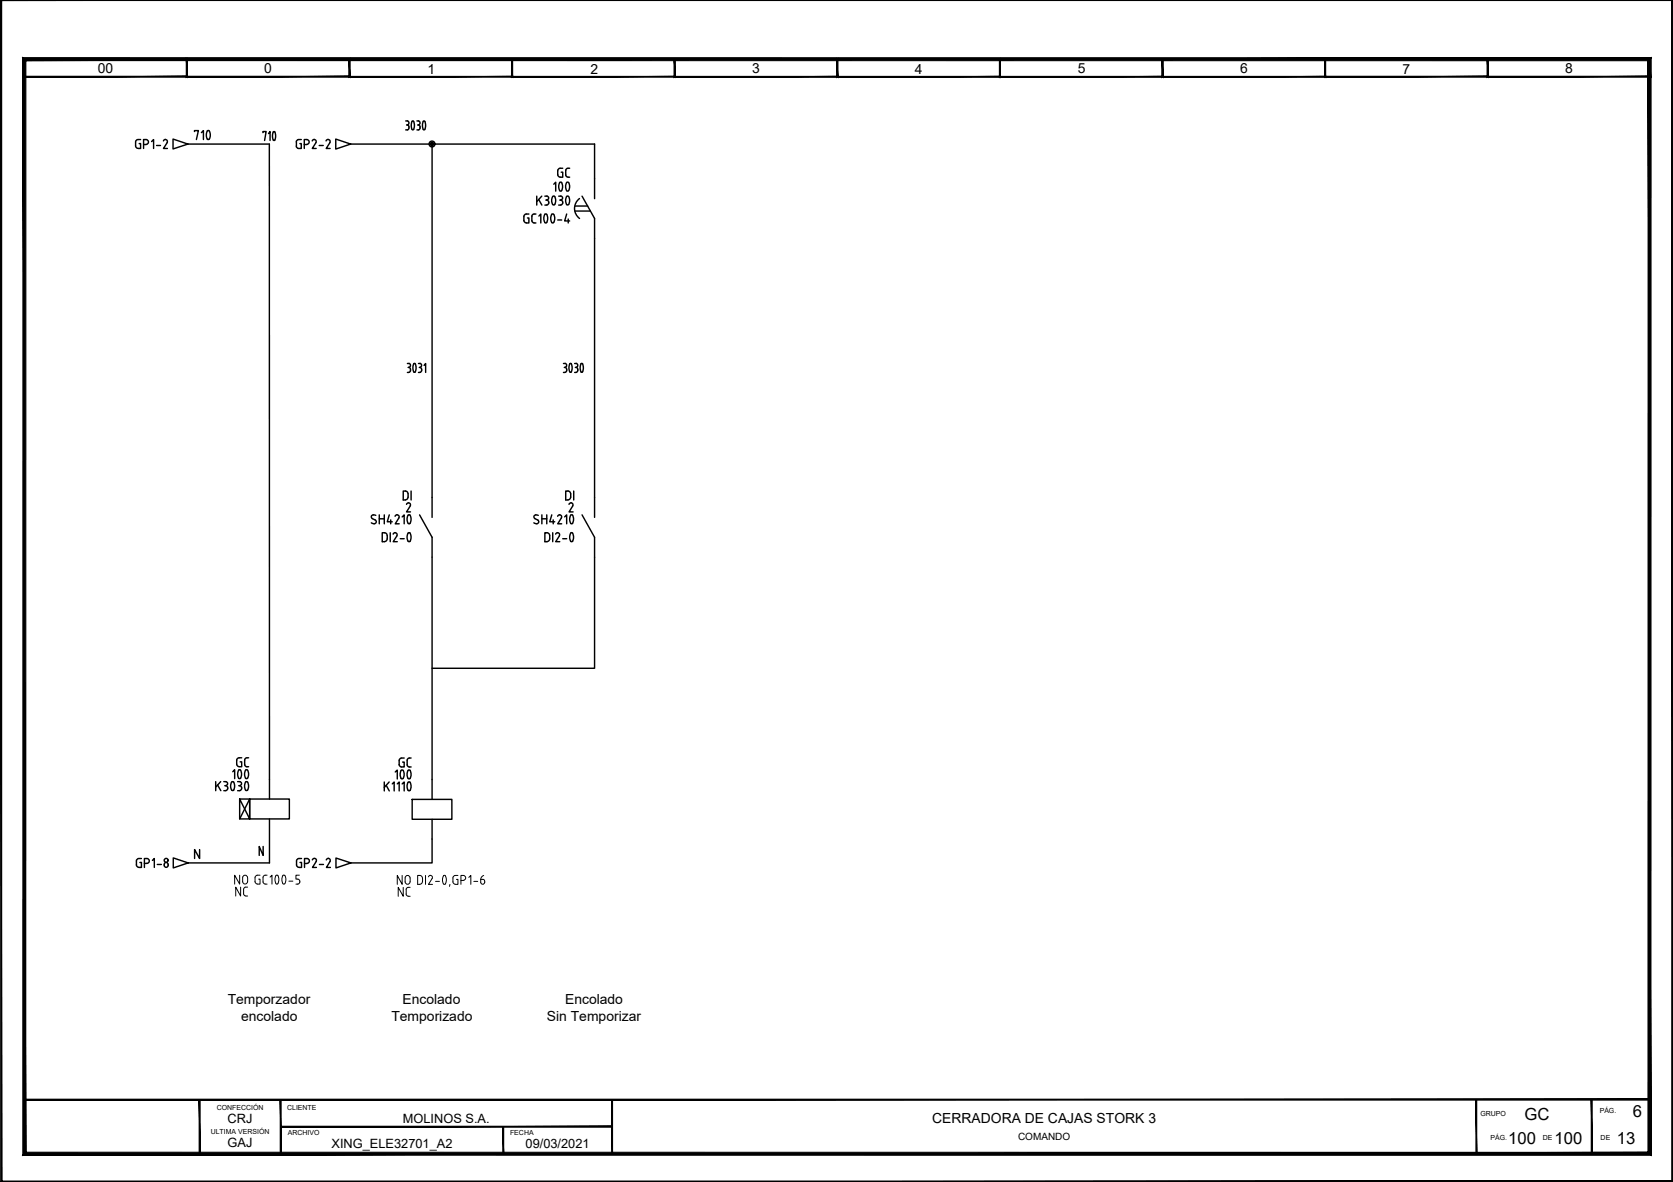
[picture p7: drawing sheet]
<svg xmlns="http://www.w3.org/2000/svg" width="297mm" height="210mm" viewBox="0 0 297 210" stroke-linecap="round" stroke-linejoin="round" font-family="sans-serif">
<g fill="#000" stroke="#000" stroke-width=".18">
<path d="M.2 -.1v.2l296.8-.2zM.2 .1l296.8-.2-.2 .2zM296.8 .1l.2 209.8v-210zM296.8 .1l.2 209.8-.2-.2zM.1 209.9h296.9l-.2-.2zM.1 209.9l.2-.2h296.5zM.1 0v209.9l.2-.2zM.1 0h.2v209.7z"/>
<path d="M4.2 13.7h29.1l-.2-.2zM4.4 13.5h28.7l-28.9 .2zM4.2 10.4v3.3l.2-.2zM4.2 10.4l.2 .2v2.9zM4.2 10.4l.2 .2 28.9-.2zM4.4 10.6l28.9-.2-.2 .2zM33.3 10.4l-.2 .2 .2 3.1zM33.1 10.6l.2 3.1-.2-.2z"/>
<path d="M33.1 13.7h29l-.1-.2zM33.2 13.5h28.8l-28.9 .2zM33.1 10.4v3.3l.1-.2zM33.1 10.4l.1 .2v2.9zM33.1 10.4l.1 .2 28.9-.2zM33.2 10.6l28.9-.2-.1 .2zM62.1 10.4l-.1 .2 .1 3.1zM62 10.6l.1 3.1-.1-.2z"/>
<path d="M62 13.7h29l-.1-.1zM62 13.7l.1-.1h28.8zM62 10.4v3.3l.1-.1zM62 10.4l.1 .2v3zM62 10.4l.1 .2 28.9-.2zM62.1 10.6l28.9-.2-.1 .2zM90.9 10.6l.1 3.1v-3.3zM90.9 10.6l.1 3.1-.1-.1z"/>
<path d="M90.8 13.7h29.1l-.2-.1zM90.8 13.7l.2-.1h28.7zM90.8 10.4v3.3l.2-.1zM90.8 10.4l.2 .2v3zM90.8 10.4l.2 .2 28.9-.2zM91 10.6l28.9-.2-.2 .2zM119.7 10.6l.2 3.1v-3.3zM119.7 10.6l.2 3.1-.2-.1z"/>
<path d="M119.7 13.7h29.1l-.2-.1zM119.7 13.7l.2-.1h28.7zM119.7 10.4v3.3l.2-.1zM119.7 10.4l.2 .2v3zM119.7 10.4l.2 .2 28.9-.2zM119.9 10.6l28.9-.2-.2 .2zM148.8 10.4l-.2 .2 .2 3.1zM148.6 10.6l.2 3.1-.2-.1z"/>
<path d="M148.6 13.7h29l-.2-.1zM148.6 13.7l.1-.1h28.7zM148.6 10.4v3.3l.1-.1zM148.6 10.4l.1 .2v3zM148.6 10.4l.1 .2 28.9-.2zM148.7 10.6l28.9-.2-.2 .2zM177.6 10.4l-.2 .2 .2 3.1zM177.4 10.6l.2 3.1-.2-.1z"/>
<path d="M177.4 13.7h29.1l-.2-.1zM177.4 13.7l.2-.1h28.7zM177.4 10.4v3.3l.2-.1zM177.4 10.4l.2 .2v3zM177.4 10.4l.2 .2 28.9-.2zM177.6 10.6l28.9-.2-.2 .2zM206.5 10.4l-.2 .2 .2 3.1zM206.3 10.6l.2 3.1-.2-.1z"/>
<path d="M206.3 13.7h29.1l-.2-.1zM206.3 13.7l.2-.1h28.7zM206.3 10.4v3.3l.2-.1zM206.3 10.4l.2 .2v3zM206.3 10.4l.2 .2 28.9-.2zM206.5 10.6l28.9-.2-.2 .2zM235.2 10.6l.2 3.1v-3.3zM235.2 10.6l.2 3.1-.2-.1z"/>
<path d="M235.2 13.7h29.1l-.2-.2zM235.2 13.7l.2-.2h28.7zM235.2 10.4v3.3l.2-.2zM235.2 10.4l.2 .2v2.9zM235.2 10.4l.2 .2 28.9-.2zM235.4 10.6l28.9-.2-.2 .2zM264.1 10.6l.2 3.1v-3.3zM264.1 10.6l.2 3.1-.2-.2z"/>
<path d="M264 13.7h29.1l-.2-.2zM264 13.7l.2-.2h28.7zM264 10.4v3.3l.2-.2zM264 10.4l.2 .2v2.9zM264 10.4l.2 .2 28.9-.2zM264.2 10.6l28.9-.2-.2 .2zM292.9 10.6l.2 3.1v-3.3zM292.9 10.6l.2 3.1-.2-.2z"/>
<path d="M4.3 195.2v.2l288.5-.2zM4.3 195.4l288.5-.2v.2z"/>
<path d="M49.8 200v.2l58.9-.2zM49.8 200.2l58.9-.2v.2z"/>
<path d="M4 205.1l288.6-.5h-288zM4 205.1l288.6-.5 .5 .6zM292.6 10.8v193.8l.5 .6zM292.6 10.8l.5-.5v194.9zM4.6 10.8h288l.5-.5zM4.1 10.2l289 .1-288.5 .5zM4.1 10.2l.5 194.4v-193.8zM4.1 10.2l.5 194.4-.6 .5z"/>
<path d="M35.4 195.3v9.6h.1zM35.4 195.3h.1v9.6z"/>
<path d="M49.7 195.3v9.6h.2zM49.7 195.3h.2v9.6z"/>
<path d="M89.3 200.1v4.8h.1zM89.3 200.1h.1v4.8z"/>
<path d="M108.6 195.3v9.6h.2zM108.6 195.3h.2v9.6z"/>
<path d="M262.1 195.3v9.6h.1zM262.1 195.3h.1v9.6z"/>
<path d="M282.5 195.3v9.6h.2zM282.5 195.3h.2v9.6z"/>
</g>
<path d="M.2 0h296.7v209.8h-296.7zM4.3 195.3h31.1v9.6h-31.1z" fill="none" stroke="#000" stroke-width=".19"/>
<g fill="none" stroke="#000" stroke-width=".25">
<path d="M293 13.6v181.7M25 24.8h-.7a1.2 1.2 0 0 0-.2 1.3l.4 .3h.5v-.9h-.3M25.5 25.7l.4-.1a.43 .43 0 0 0 .5-.4 .43 .43 0 0 0-.5-.4h-.4v1.6M26.9 25.1l.4-.3v1.6M27.8 25.8h.7M29 25a.36 .36 0 0 1 .5-.2 .36 .36 0 0 1 .2 .5M29.7 25.3l-.7 1.1h.7M30.7 24.7l2.7 .9-2.7 .9zM33.4 25.6h14.4v112.8M46.7 23.6v-.2h.6l-.3 1.5M47.7 23.7l.2-.3v1.5M48.6 23.4h.1a1.25 1.25 0 0 1 0 1.5h-.2a1.67 1.67 0 0 1 .1-1.5z"/>
<path d="M59.6 24.7l2.7 .9-2.7 .9zM62.3 25.6h14.4M72 21.5h.3M72 23.1h.3M72.2 22.2h.1M72.3 21.5a.36 .36 0 0 1 .3 .3 .36 .36 0 0 1-.3 .4l.3 .3M72.6 22.5a.4 .4 0 0 1-.3 .6M73.2 21.5h.1a1.25 1.25 0 0 1 0 1.6l-.1-.1a1.67 1.67 0 0 1 0-1.5zM74 21.5h.3a.36 .36 0 0 1 .3 .3 .36 .36 0 0 1-.3 .4M74.2 22.2h.1M74.3 22.2l.3 .3M74.6 22.5a.4 .4 0 0 1-.3 .6h-.3"/>
<path d="M75.2 21.5h.1a1.25 1.25 0 0 1 0 1.6l-.2-.1a1.67 1.67 0 0 1 .1-1.5zM93.4 38l-.2 .1a1.2 1.2 0 0 0-.1 1.3l.3 .2M93.5 38h.4M93.6 38.7h.3v.9h-.4M94.8 38l-.3 .2-.1 .2 .1 1 .3 .2M94.8 39.6h.4M95.7 38.4l.3-.4v1.6M96.7 38.1a1.17 1.17 0 0 0 .2 1.5l.2-.1a1.56 1.56 0 0 0 0-1.4M98 38.1a1.17 1.17 0 0 0 .1 1.5h.1a1.31 1.31 0 0 0 .1-1.5M99 39.1h.7M100.6 38l-.3 1.2h.8M100.9 38.9v.7"/>
<path d="M102.9 35.3a2.21 2.21 0 0 0 0 3.5M103.3 34.8l2.3 4v53.1M105.6 31.7v-6.1h-28.9v66.3M72.3 64.6l.3-.1a.36 .36 0 0 1 .3 .4 .36 .36 0 0 1-.3 .3M72.5 65.2h.1M72.6 65.2a.47 .47 0 0 1 .3 .6 .47 .47 0 0 1-.6 .3M73.5 64.6l.1-.1a1.25 1.25 0 0 1 0 1.6l-.1-.1a1.67 1.67 0 0 1 0-1.4zM74.3 64.6l.3-.1a.36 .36 0 0 1 .3 .4 .36 .36 0 0 1-.3 .3M74.5 65.2h.1M74.6 65.2l.3 .4M74.9 65.8l-.2 .3h-.4M74.9 65.6v.2"/>
<path d="M75.3 64.9l.3-.3v1.5M100 64.6l.3-.1a.36 .36 0 0 1 .3 .4 .36 .36 0 0 1-.3 .3M100.2 65.2h.1M100.3 65.2a.47 .47 0 0 1 .3 .5 .47 .47 0 0 1-.3 .4h-.3M101.2 64.6l.1-.1a1.25 1.25 0 0 1 0 1.6l-.1-.1a1.67 1.67 0 0 1 0-1.4zM102 64.6l.3-.1a.36 .36 0 0 1 .3 .4 .36 .36 0 0 1-.3 .3M102.2 65.2h.1M102.3 65.2a.47 .47 0 0 1 .3 .6 .47 .47 0 0 1-.6 .3M103.2 64.6l.1-.1a1.25 1.25 0 0 1 0 1.6l-.2-.1a1.67 1.67 0 0 1 .1-1.4zM65.9 92.8l.6 .2M66.1 92.1l.5 .2 .2 .3-.1 .3-.2 .1M66.7 91.5a.42 .42 0 0 0-.6 0 .42 .42 0 0 0 0 .6"/>
<path d="M67.3 91.4v1.6M67.3 92.1h.9M67.9 94.6l.6 .1a1.06 1.06 0 0 1 .2 1.2l-.2 .2-.6 .1zM68.2 91.4v1.6M69.1 91.4l-.3 1.3h.8M69.3 94.6v1.6M69.4 92.3v.7M69.8 94.9a.36 .36 0 0 1 .5-.3 .36 .36 0 0 1 .2 .5M70.5 95.2l-.7 1h.7M70.5 91.4l-.4 .3M70.5 91.4a.35 .35 0 0 1 .3 .6l-.6 1h.7M71.1 95.7h.7"/>
<path d="M71.4 91.8l.4-.4v1.6M72.5 92.9l.1 .1 .2-.1M72.8 94.7a1.49 1.49 0 0 1 0 1.4M72.8 91.5a1.49 1.49 0 0 1 0 1.4M72.8 94.7l-.2-.1a1.06 1.06 0 0 0 0 1.6l.2-.1M72.8 91.5l-.3-.1a1.26 1.26 0 0 0-.1 1.5M74.5 91.4l2.2 4v43M94.8 92.8l.5 .2M95.6 91.5a.41 .41 0 0 0-.6 0 .41 .41 0 0 0 0 .6l.7 .5-.1 .3-.3 .1M96.2 92.1h.9M96.2 91.4v1.6M96.7 94.6l.6 .1a1.06 1.06 0 0 1 .2 1.2l-.2 .2-.6 .1z"/>
<path d="M97.1 91.4v1.6M98 91.4l-.4 1.3h.9M98.1 94.6v1.6M98.2 92.3v.7M98.7 94.9a.36 .36 0 0 1 .5-.3 .36 .36 0 0 1 .1 .5M99.3 95.2l-.6 1h.7M99.4 91.4a.35 .35 0 0 1 .3 .6M99.4 91.4l-.4 .3M99.7 92l-.7 1h.7M99.9 95.7h.7M100.3 91.8l.3-.4v1.6M101.3 94.7l.2-.1 .2 .1"/>
<path d="M101.3 96.1l.2 .1 .2-.1M101.3 91.5l.2-.1 .2 .1M101.3 92.9l.2 .1 .2-.1M101.3 94.7a1.49 1.49 0 0 0 0 1.4M101.3 91.5a1.49 1.49 0 0 0 0 1.4M101.7 94.7a1.49 1.49 0 0 1 0 1.4M101.7 91.5a1.49 1.49 0 0 1 0 1.4M103.3 91.4l2.3 4v23.3h-28.9M24.2 152.9l.1 .9 .4 .2M24.7 152.5l-.4 .2-.1 .2M24.7 152.5h.4M24.8 153.2h.3v.8h-.4"/>
<path d="M25.6 153.3h.5M26.1 152.5a.43 .43 0 0 1 .4 .4 .43 .43 0 0 1-.4 .4M26.1 152.5h-.5v1.5M27.1 152.8l.3-.3v1.5M27.9 153.5h.7M29.2 153.5a.35 .35 0 0 1 .3-.3 .35 .35 0 0 1 .4 .3M29.2 153.5a.37 .37 0 0 0 .3 .5 .37 .37 0 0 0 .4-.5M30.8 152.4l2.6 .8-2.6 .9zM35.4 150.9v1.6l-.8-1.6v1.6M42.6 141.9h1.7v3.5h-1.7v-3.5l1.7 3.5M44.3 141.9h7.1v3.5h-7.1zM44.3 141.9l-1.7 3.5"/>
<path d="M46.7 150.3v1.6l-.7-1.6v1.6M47.8 145.4v7.8h-14.4M59.7 152.4l2.6 .8-2.6 .9zM73.2 142h7v3.5h-7zM76.7 145.5v7.7h-14.4"/>
<circle cx="76.7" cy="25.6" r=".52"/>
<circle cx="76.7" cy="25.6" r=".31"/>
<circle cx="76.7" cy="25.6" r=".16"/>
<circle cx="29.5" cy="152.8" r=".35"/>
</g>
<g fill="none" stroke="#000" stroke-width=".18">
<path d="M46.7 156.6l.2 .3 .5 .1M47.4 155.4l-.5 .1-.2 .3M47.9 155.8l.4-.4v1.6M49 155.5l.2-.1a1.1 1.1 0 0 1 0 1.6l-.2-.1a1.49 1.49 0 0 1 0-1.4zM50.6 155.5l-.2-.1a1.1 1.1 0 0 0 0 1.6l.2-.1M50.6 155.5a1.49 1.49 0 0 1 0 1.4M53.2 156.6l-.2 .3-.5 .1M76.1 155.7a.36 .36 0 0 1 .5-.2 .36 .36 0 0 1 .1 .5l-.6 1h.7M77.3 156.5h.7M78.8 155.5l.1-.1a1.1 1.1 0 0 1 0 1.6h-.1a1.35 1.35 0 0 1 0-1.5zM79.9 157l-.1 .4M81.3 155.5h-.7a1.2 1.2 0 0 0-.1 1.3l.4 .2h.4v-.8h-.3"/>
<path d="M81.8 156.4l.5-.1a.43 .43 0 0 0 .4-.4 .43 .43 0 0 0-.4-.4h-.5v1.5M83.2 155.8l.4-.3v1.5M84.1 156.5h.7M85.4 156.2h.3a.4 .4 0 0 1 .3 .5 .4 .4 0 0 1-.6 .2zM85.9 155.5l-.3 .1-.2 .6"/>
</g>
<g font-size="6.6">
<text x="33.5" y="26.8">710</text>
<text x="96" y="36">100</text>
<text x="67.7" y="140.4">100</text>
</g>
<text font-size="6.2" x="39.2" y="140.1">100</text>
<g font-size="4.9">
<text x="98.1" y="32.8">GC</text>
<text x="69.8" y="137.6">GC</text>
<text x="40.9" y="160.5">NC</text>
<text x="69.8" y="160.5">NC</text>
</g>
<g font-size="4.4">
<text x="51.9" y="27.5">GP2-2</text>
<text x="74.1" y="90" transform="rotate(-90 74.1 90)">DI</text>
<text x="103" y="90" transform="rotate(-90 103 90)">DI</text>
<text x="41.3" y="137.2">GC</text>
<text x="51.9" y="155.2">GP2-2</text>
</g>
<g font-size="3">
<text x="267.8" y="203.1">100</text>
<text x="270.7" y="199">GC</text>
<text x="276" y="203.1">100</text>
<text x="287.1" y="203.1">13</text>
<text x="289.9" y="198.3">6</text>
</g>
<g font-size="2.5">
<text x="17.4" y="13">00</text>
<text x="46.9" y="13">0</text>
<text x="75.9" y="13.1">1</text>
<text x="104.9" y="13.1">2</text>
<text x="133.5" y="13">3</text>
<text x="162.4" y="13.1">4</text>
<text x="191.4" y="13">5</text>
<text x="220.2" y="13">6</text>
<text x="249" y="13.1">7</text>
<text x="277.9" y="13">8</text>
<text x="40.4" y="178.3">Temporzador</text>
<text x="71.5" y="178.3">Encolado</text>
<text x="100.3" y="178.3">Encolado</text>
<text x="42.8" y="181.2">encolado</text>
<text x="69.5" y="181.2">Temporizado</text>
<text x="97.1" y="181.3">Sin Temporizar</text>
<text x="165.5" y="199.4">CERRADORA DE CAJAS STORK 3</text>
</g>
<g font-size="2.3">
<text x="40.4" y="199.5">CRJ</text>
<text x="40.4" y="203.7">GAJ</text>
<text x="58.9" y="203.9">XING_ELE32701_A2</text>
<text x="71.5" y="199.5">MOLINOS S.A.</text>
<text x="93.3" y="203.9">09/03/2021</text>
</g>
<text font-size="1.8" x="180.7" y="202.5">COMANDO</text>
<g font-size="1.2">
<text x="38.5" y="197.1">CONFECCIÓN</text>
<text x="51" y="197.1">CLIENTE</text>
<text x="284" y="197.7">PÁG.</text>
<text x="37.4" y="201.4">ULTIMA VERSIÓN</text>
<text x="51.1" y="201.6">ARCHIVO</text>
<text x="90.6" y="201.6">FECHA</text>
<text x="262.8" y="198.2">GRUPO</text>
<text x="264.6" y="202.5">PÁG.</text>
<text x="273.9" y="202.5">DE</text>
<text x="284.2" y="202.5">DE</text>
</g>
</svg>
